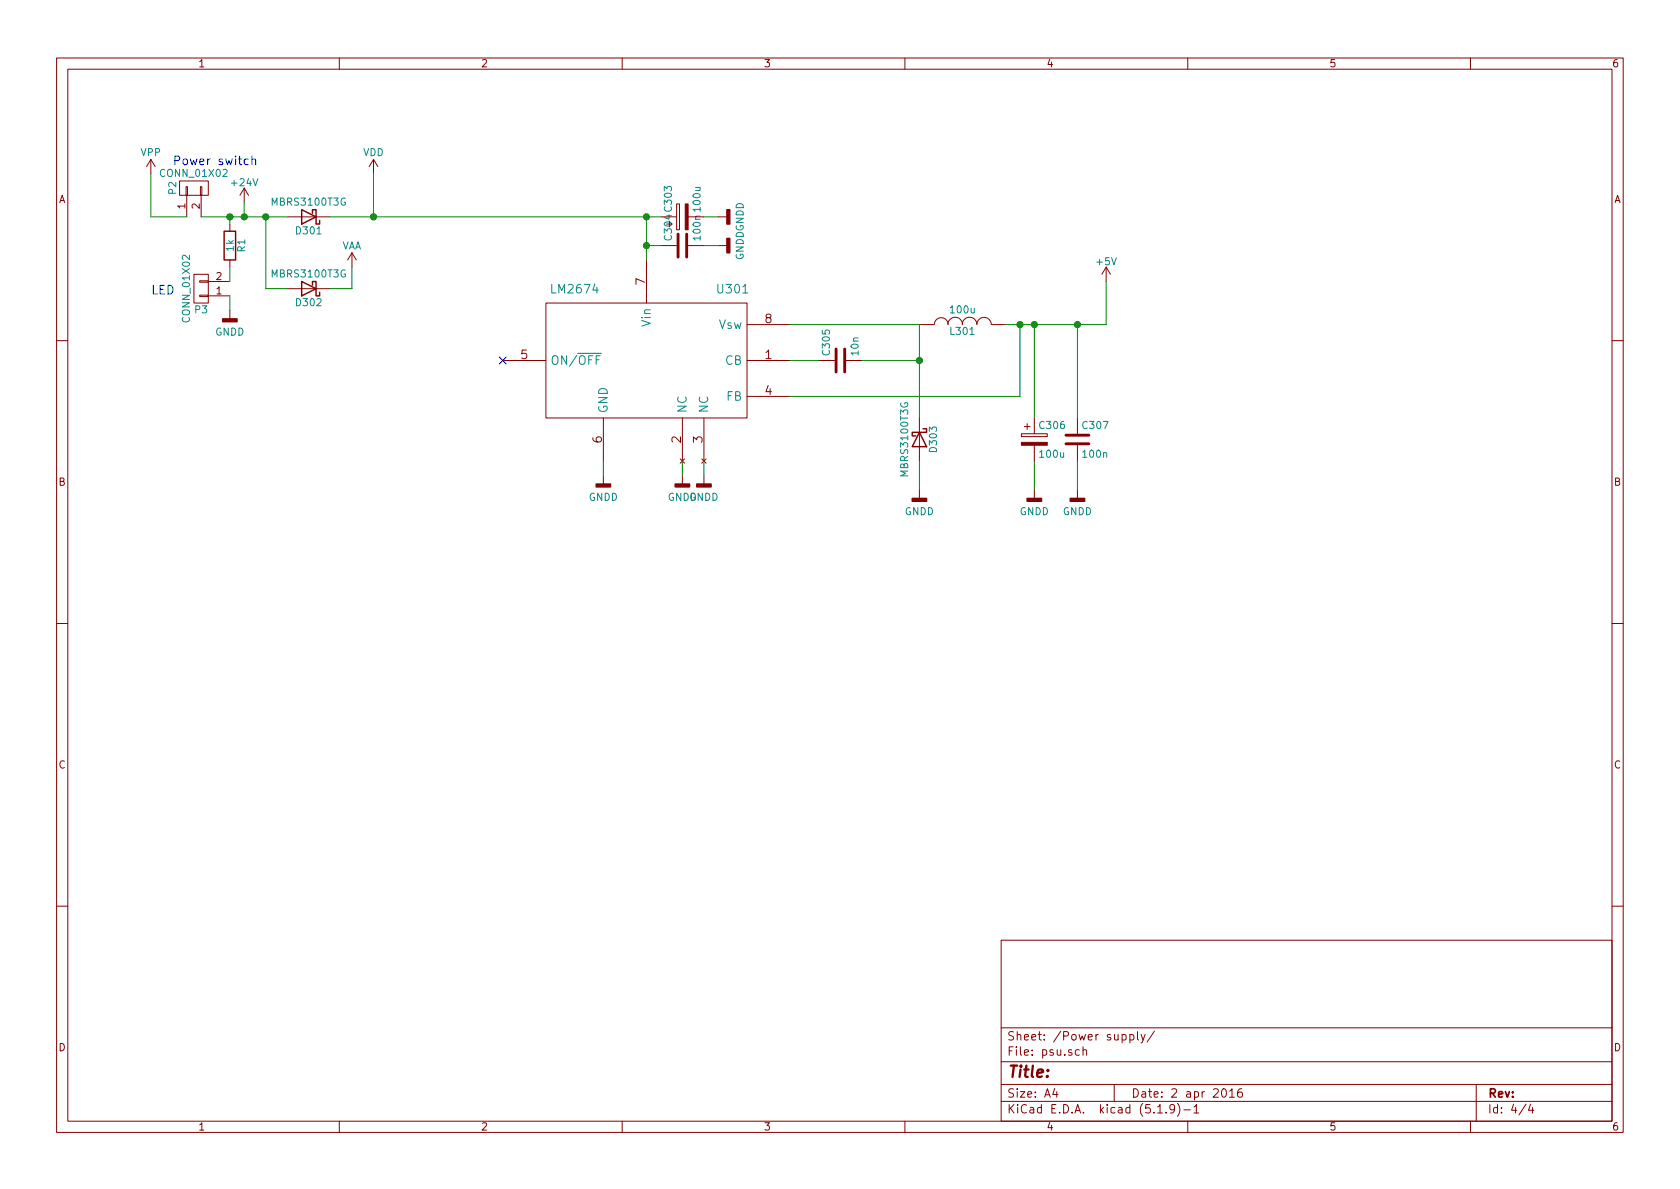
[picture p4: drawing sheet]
EESchema Schematic File Version 4
EELAYER 30 0
EELAYER END
$Descr A4 11693 8268
encoding utf-8
Sheet 4 4
Title ""
Date "2 apr 2016"
Rev ""
Comp ""
Comment1 ""
Comment2 ""
Comment3 ""
Comment4 ""
$EndDescr
$Comp
L power:VDD #PWR079
U 1 1
P 2600 1200
F 0 "#PWR079" H 2600 1050 50  0001 C CNN
F 1 "VDD" H 2600 1350 50  0000 C CNN
F 2 "" H 2600 1200 60  0000 C CNN
F 3 "" H 2600 1200 60  0000 C CNN
	1    2600 1200
	1    0    0    -1  
$EndComp
$Comp
L Device:CP C306
U 1 1
P 7200 3050
F 0 "C306" H 7225 3150 50  0000 L CNN
F 1 "100u" H 7225 2950 50  0000 L CNN
F 2 "Capacitors_SMD:c_elec_6.3x7.7" H 7238 2900 30  0001 C CNN
F 3 "" H 7200 3050 60  0000 C CNN
	1    7200 3050
	1    0    0    -1  
$EndComp
$Comp
L Device:C C307
U 1 1
P 7500 3050
F 0 "C307" H 7525 3150 50  0000 L CNN
F 1 "100n" H 7525 2950 50  0000 L CNN
F 2 "Capacitors_SMD:C_0805_HandSoldering" H 7538 2900 30  0001 C CNN
F 3 "" H 7500 3050 60  0000 C CNN
	1    7500 3050
	1    0    0    -1  
$EndComp
$Comp
L power:GNDD #PWR080
U 1 1
P 7500 3400
F 0 "#PWR080" H 7500 3150 50  0001 C CNN
F 1 "GNDD" H 7500 3250 50  0000 C CNN
F 2 "" H 7500 3400 60  0000 C CNN
F 3 "" H 7500 3400 60  0000 C CNN
	1    7500 3400
	1    0    0    -1  
$EndComp
$Comp
L power:GNDD #PWR081
U 1 1
P 7200 3400
F 0 "#PWR081" H 7200 3150 50  0001 C CNN
F 1 "GNDD" H 7200 3250 50  0000 C CNN
F 2 "" H 7200 3400 60  0000 C CNN
F 3 "" H 7200 3400 60  0000 C CNN
	1    7200 3400
	1    0    0    -1  
$EndComp
$Comp
L power:VAA #PWR082
U 1 1
P 2450 1850
F 0 "#PWR082" H 2450 1700 50  0001 C CNN
F 1 "VAA" H 2450 2000 50  0000 C CNN
F 2 "" H 2450 1850 60  0000 C CNN
F 3 "" H 2450 1850 60  0000 C CNN
	1    2450 1850
	1    0    0    -1  
$EndComp
$Comp
L bab:LM2674 U301
U 1 1
P 4500 2500
F 0 "U301" H 5100 3000 60  0000 C CNN
F 1 "LM2674" H 4000 3000 60  0000 C CNN
F 2 "Housings_SOIC:SOIC-8_3.9x4.9mm_Pitch1.27mm" H 4500 2500 60  0001 C CNN
F 3 "" H 4500 2500 60  0000 C CNN
	1    4500 2500
	1    0    0    -1  
$EndComp
NoConn ~ 3500 2500
$Comp
L power:GNDD #PWR083
U 1 1
P 4200 3300
F 0 "#PWR083" H 4200 3050 50  0001 C CNN
F 1 "GNDD" H 4200 3150 50  0000 C CNN
F 2 "" H 4200 3300 60  0000 C CNN
F 3 "" H 4200 3300 60  0000 C CNN
	1    4200 3300
	1    0    0    -1  
$EndComp
$Comp
L bab_top-rescue:INDUCTOR L301
U 1 1
P 6700 2250
F 0 "L301" V 6650 2250 50  0000 C CNN
F 1 "100u" V 6800 2250 50  0000 C CNN
F 2 "Choke_SMD:Choke_SMD_7.3x7.3_H3.5" H 6700 2250 60  0001 C CNN
F 3 "" H 6700 2250 60  0000 C CNN
	1    6700 2250
	0    -1   -1   0   
$EndComp
$Comp
L Device:C C305
U 1 1
P 5850 2500
F 0 "C305" H 5875 2600 50  0000 L CNN
F 1 "10n" H 5875 2400 50  0000 L CNN
F 2 "Capacitors_SMD:C_0805_HandSoldering" H 5888 2350 30  0001 C CNN
F 3 "" H 5850 2500 60  0000 C CNN
	1    5850 2500
	0    -1   -1   0   
$EndComp
$Comp
L Device:D_Schottky D303
U 1 1
P 6400 3050
F 0 "D303" H 6400 3150 50  0000 C CNN
F 1 "MBRS3100T3G" H 6400 2950 50  0000 C CNN
F 2 "Diodes_SMD:DO-214AB" H 6400 3050 60  0001 C CNN
F 3 "" H 6400 3050 60  0000 C CNN
	1    6400 3050
	0    1    1    0   
$EndComp
Wire Wire Line
	2600 1200 2600 1500
Connection ~ 2600 1500
Wire Wire Line
	7200 3200 7200 3400
Wire Wire Line
	7500 3200 7500 3400
Wire Wire Line
	7000 2250 7700 2250
Wire Wire Line
	7700 2250 7700 1950
Connection ~ 7200 2250
Connection ~ 7500 2250
Wire Wire Line
	2300 2000 2450 2000
Wire Wire Line
	2450 2000 2450 1850
Wire Wire Line
	4200 3200 4200 3300
Wire Wire Line
	4500 1500 4500 1800
Wire Wire Line
	6400 2250 5500 2250
Wire Wire Line
	5500 2500 5700 2500
Wire Wire Line
	6000 2500 6400 2500
Wire Wire Line
	6400 2250 6400 2900
Wire Wire Line
	5500 2750 7100 2750
Wire Wire Line
	7100 2750 7100 2250
Connection ~ 7100 2250
Wire Wire Line
	7200 2900 7200 2250
Wire Wire Line
	7500 2250 7500 2900
Connection ~ 6400 2500
$Comp
L power:GNDD #PWR084
U 1 1
P 6400 3400
F 0 "#PWR084" H 6400 3150 50  0001 C CNN
F 1 "GNDD" H 6400 3250 50  0000 C CNN
F 2 "" H 6400 3400 60  0000 C CNN
F 3 "" H 6400 3400 60  0000 C CNN
	1    6400 3400
	1    0    0    -1  
$EndComp
Wire Wire Line
	6400 3200 6400 3400
$Comp
L Device:D_Schottky D301
U 1 1
P 2150 1500
F 0 "D301" H 2150 1600 50  0000 C CNN
F 1 "MBRS3100T3G" H 2150 1400 50  0000 C CNN
F 2 "Diodes_SMD:DO-214AB" H 2150 1500 60  0001 C CNN
F 3 "" H 2150 1500 60  0000 C CNN
	1    2150 1500
	-1   0    0    1   
$EndComp
$Comp
L Device:D_Schottky D302
U 1 1
P 2150 2000
F 0 "D302" H 2150 2100 50  0000 C CNN
F 1 "MBRS3100T3G" H 2150 1900 50  0000 C CNN
F 2 "Diodes_SMD:DO-214AB" H 2150 2000 60  0001 C CNN
F 3 "" H 2150 2000 60  0000 C CNN
	1    2150 2000
	-1   0    0    1   
$EndComp
$Comp
L power:+5V #PWR085
U 1 1
P 7700 1950
F 0 "#PWR085" H 7700 1800 50  0001 C CNN
F 1 "+5V" H 7700 2090 50  0000 C CNN
F 2 "" H 7700 1950 50  0000 C CNN
F 3 "" H 7700 1950 50  0000 C CNN
	1    7700 1950
	1    0    0    -1  
$EndComp
$Comp
L power:+24V #PWR086
U 1 1
P 1700 1400
F 0 "#PWR086" H 1700 1250 50  0001 C CNN
F 1 "+24V" H 1700 1540 50  0000 C CNN
F 2 "" H 1700 1400 50  0000 C CNN
F 3 "" H 1700 1400 50  0000 C CNN
	1    1700 1400
	1    0    0    -1  
$EndComp
$Comp
L power:GNDD #PWR087
U 1 1
P 4750 3300
F 0 "#PWR087" H 4750 3050 50  0001 C CNN
F 1 "GNDD" H 4750 3150 50  0000 C CNN
F 2 "" H 4750 3300 60  0000 C CNN
F 3 "" H 4750 3300 60  0000 C CNN
	1    4750 3300
	1    0    0    -1  
$EndComp
$Comp
L power:GNDD #PWR088
U 1 1
P 4900 3300
F 0 "#PWR088" H 4900 3050 50  0001 C CNN
F 1 "GNDD" H 4900 3150 50  0000 C CNN
F 2 "" H 4900 3300 60  0000 C CNN
F 3 "" H 4900 3300 60  0000 C CNN
	1    4900 3300
	1    0    0    -1  
$EndComp
Wire Wire Line
	4750 3300 4750 3200
Wire Wire Line
	4900 3200 4900 3300
Wire Wire Line
	2300 1500 4600 1500
Connection ~ 4500 1500
Wire Wire Line
	4900 1700 5000 1700
$Comp
L power:GNDD #PWR089
U 1 1
P 5000 1700
F 0 "#PWR089" H 5000 1450 50  0001 C CNN
F 1 "GNDD" H 5000 1550 50  0000 C CNN
F 2 "" H 5000 1700 60  0000 C CNN
F 3 "" H 5000 1700 60  0000 C CNN
	1    5000 1700
	0    -1   -1   0   
$EndComp
Wire Wire Line
	5000 1500 4900 1500
$Comp
L power:GNDD #PWR090
U 1 1
P 5000 1500
F 0 "#PWR090" H 5000 1250 50  0001 C CNN
F 1 "GNDD" H 5000 1350 50  0000 C CNN
F 2 "" H 5000 1500 60  0000 C CNN
F 3 "" H 5000 1500 60  0000 C CNN
	1    5000 1500
	0    -1   -1   0   
$EndComp
Connection ~ 4500 1700
Wire Wire Line
	4600 1700 4500 1700
$Comp
L Device:C C304
U 1 1
P 4750 1700
F 0 "C304" H 4775 1800 50  0000 L CNN
F 1 "100n" H 4775 1600 50  0000 L CNN
F 2 "Capacitors_SMD:C_0805_HandSoldering" H 4788 1550 30  0001 C CNN
F 3 "" H 4750 1700 60  0000 C CNN
	1    4750 1700
	0    -1   -1   0   
$EndComp
$Comp
L Device:CP C303
U 1 1
P 4750 1500
F 0 "C303" H 4775 1600 50  0000 L CNN
F 1 "100u" H 4775 1400 50  0000 L CNN
F 2 "Capacitors_SMD:c_elec_6.3x7.7" H 4788 1350 30  0001 C CNN
F 3 "" H 4750 1500 60  0000 C CNN
	1    4750 1500
	0    -1   -1   0   
$EndComp
$Comp
L bab_top-rescue:CONN_01X02 P2
U 1 1
P 1350 1300
AR Path="/572B2C67" Ref="P2"  Part="1" 
AR Path="/56FE986E/572B2C67" Ref="P2"  Part="1" 
F 0 "P2" H 1350 1450 50  0000 C CNN
F 1 "CONN_01X02" V 1450 1300 50  0000 C CNN
F 2 "Pin_Headers:Pin_Header_Straight_1x02" H 1350 1300 50  0001 C CNN
F 3 "" H 1350 1300 50  0000 C CNN
	1    1350 1300
	0    -1   -1   0   
$EndComp
Text Notes 1200 1150 0    60   ~ 0
Power switch
Wire Wire Line
	1050 1500 1050 1200
$Comp
L Device:R R1
U 1 1
P 1600 1700
F 0 "R1" V 1680 1700 50  0000 C CNN
F 1 "1k" V 1600 1700 50  0000 C CNN
F 2 "Resistors_SMD:R_0805_HandSoldering" V 1530 1700 50  0001 C CNN
F 3 "" H 1600 1700 50  0000 C CNN
	1    1600 1700
	1    0    0    -1  
$EndComp
Wire Wire Line
	2000 1500 1400 1500
Wire Wire Line
	1600 1550 1600 1500
Connection ~ 1600 1500
Wire Wire Line
	1050 1500 1300 1500
Wire Wire Line
	2000 2000 1850 2000
Wire Wire Line
	1850 2000 1850 1500
Connection ~ 1850 1500
$Comp
L bab_top-rescue:CONN_01X02 P3
U 1 1
P 1400 2000
AR Path="/572B2F6D" Ref="P3"  Part="1" 
AR Path="/56FE986E/572B2F6D" Ref="P3"  Part="1" 
F 0 "P3" H 1400 2150 50  0000 C CNN
F 1 "CONN_01X02" V 1500 2000 50  0000 C CNN
F 2 "Pin_Headers:Pin_Header_Straight_1x02" H 1400 2000 50  0001 C CNN
F 3 "" H 1400 2000 50  0000 C CNN
	1    1400 2000
	-1   0    0    1   
$EndComp
$Comp
L power:GNDD #PWR091
U 1 1
P 1600 2150
F 0 "#PWR091" H 1600 1900 50  0001 C CNN
F 1 "GNDD" H 1600 2000 50  0000 C CNN
F 2 "" H 1600 2150 60  0000 C CNN
F 3 "" H 1600 2150 60  0000 C CNN
	1    1600 2150
	1    0    0    -1  
$EndComp
Wire Wire Line
	1600 1850 1600 1950
Wire Wire Line
	1600 2050 1600 2150
Text Notes 1050 2050 0    60   ~ 0
LED
Wire Wire Line
	1700 1400 1700 1500
Connection ~ 1700 1500
$Comp
L power:VPP #PWR092
U 1 1
P 1050 1200
F 0 "#PWR092" H 1050 1050 50  0001 C CNN
F 1 "VPP" H 1050 1350 50  0000 C CNN
F 2 "" H 1050 1200 50  0000 C CNN
F 3 "" H 1050 1200 50  0000 C CNN
	1    1050 1200
	1    0    0    -1  
$EndComp
$EndSCHEMATC
